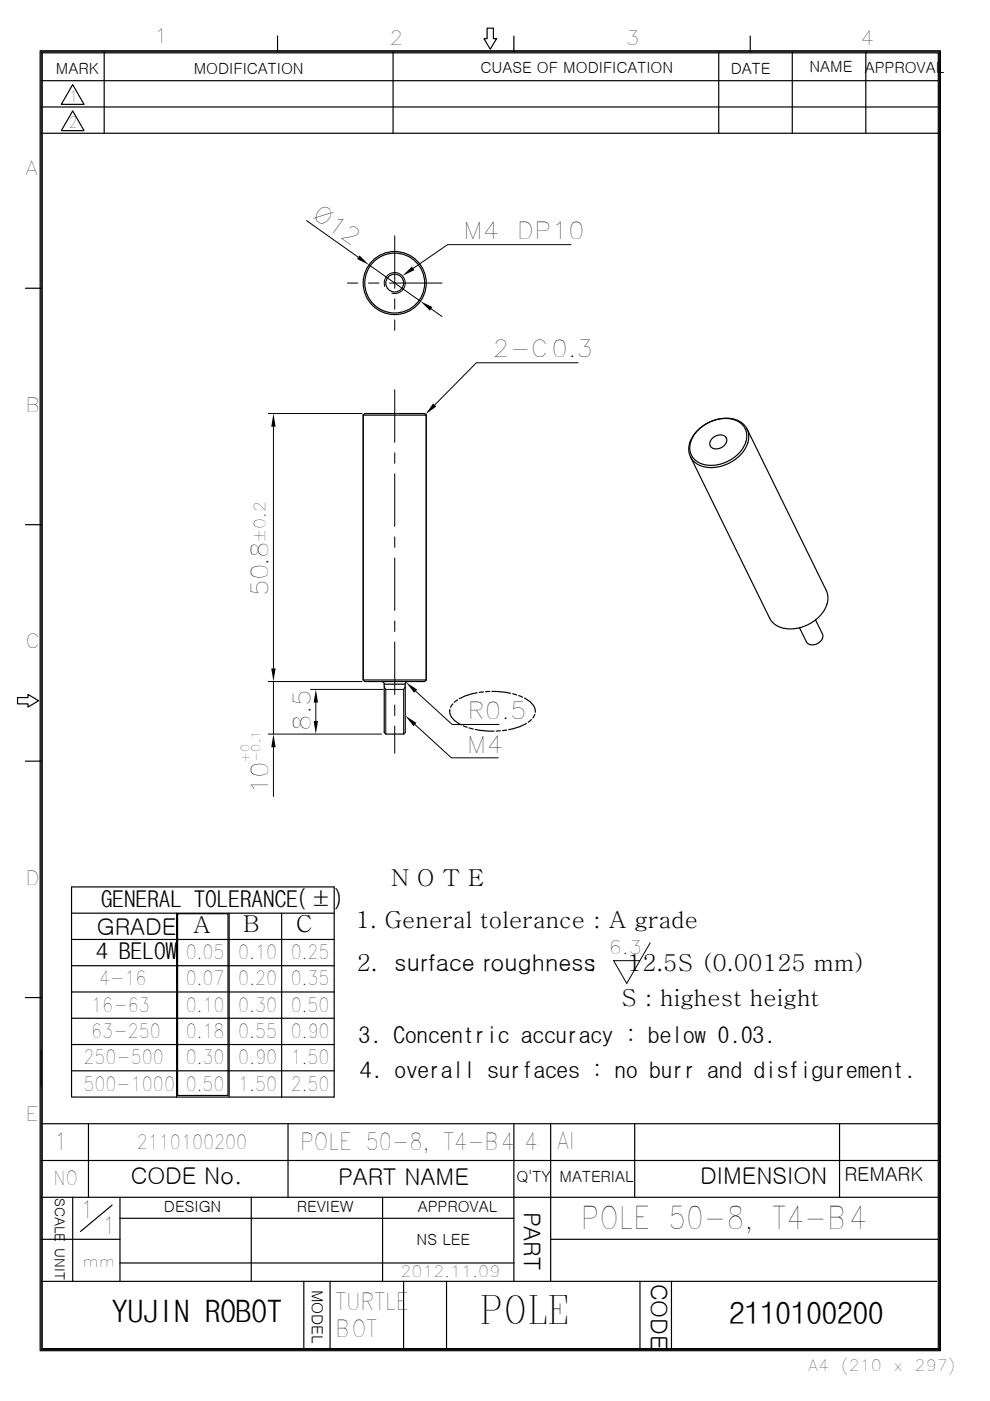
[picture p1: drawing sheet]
<svg xmlns="http://www.w3.org/2000/svg" width="210mm" height="297mm" viewBox="0 0 210 297" stroke-linecap="round" stroke-linejoin="round" font-family="sans-serif">
<g fill="none" stroke="#000" stroke-width=".21">
<path d="M65 46.8l11 7.7M78.3 56.1l10.9 7.8M121.1 51.9h-26.2l-7.3 5M81.6 60.7a2.23 2.23 0 0 1 1.8-2.9 2.23 2.23 0 0 1 2.5 2.4 2.23 2.23 0 0 1-2.8 2M91.4 65.5l2.3 1.6M122.6 76.9h-21.6l-8.8 9M56.9 87.7h19.9M58 90.5v51.2M56.9 144.5h19.9M56.9 155.6h24M58 144.5v11.1M58 158.4v10.5"/>
<path d="M65.9 146.2h15.4M67 149v3.9M81.5 145.6l.3 .6v9.4M81.8 146.2h3.8M85.6 146.2v9.4M85.9 145.6l-.3 .6M88 153.6l7.7 7.1h10M88.2 146.5l7.7 7.1h10M137.9 199.9l-5 8.6-2.8-4.8h5.6"/>
</g>
<path d="M76.3 54.2l2 1.9-2.6-1.2zM85.3 58.5l2.1-2 .5 .8zM89.2 63.9l2.5 1.2-.5 .8zM58 87.7l.5 2.8h-1zM91.9 85.5l.6 .7-2.3 1.7zM58 155.6l.5 2.8h-1zM57.5 141.7h1l-.5 2.8zM67 146.2l.5 2.8h-1zM66.5 152.9h1l-.5 2.7zM85.9 151.7l2.4 1.6-.6 .7zM86.1 144.7l2.4 1.5-.6 .7z" fill="#000"/>
<g fill="none" stroke="#000" stroke-width=".25">
<path d="M8.5 10.8h191v275.6h-191zM8.7 17.1h190.5M8.7 11h190.5v275.2h-190.5zM9 11.2h190v274.7h-190zM15.4 17.9l2.4 4.2h-4.8zM22.1 11v17.3M58.9 7.6v3.4M83.4 11v17.3M103.3 6h1.4v2.2h.6l-1.3 2.2-1.4-2.2h.7zM109 7.6v3.4M152.4 11v17.3M159.1 7.6v3.4"/>
<path d="M168 11v17.3M183.6 11v17.3M8.7 28.3h190.5M8.7 22.7h190.5M15.4 23.5l2.4 4.2h-4.8zM5.4 61.1h3.3M77 88v56.2h13.4M77 88h13.4M77 88v56.2l.4 .3h12.7l.3-.3M77 88l.4-.3h12.7l.3 .3M90.4 88v56.2M148.1 91.1a7.6 7.6 0 0 1 8.5-1.7 3.8 3.8 0 0 1 .8 5.8 7.6 7.6 0 0 1-9.4 2.7 3.8 3.8 0 0 1-.7-5.8z"/>
<path d="M151 93a1.85 1.85 0 0 1 3.1 .1 2.06 2.06 0 0 1-1.2 1.8 2.06 2.06 0 0 1-2.2-.3 1.31 1.31 0 0 1 .3-1.6zM158.5 91a5.2 5.2 0 0 0-6.2-2.1 7.8 7.8 0 0 0-6.2 6v1l.4 .9M158.5 91a5.4 5.4 0 0 1-2.5 6.3 7.6 7.6 0 0 1-8.4 .9l-.7-.7-.4-.7M158.5 91l16.7 34.2a5.4 5.4 0 0 1-2.4 6.3 7.6 7.6 0 0 1-8.4 .9l-.7-.7-.5-.6-16.7-34.3M5.4 111.2h3.3M173 131.4l1.4 3a2.06 2.06 0 0 1-2.3 2.3l-.7-.2-.3-.3-1.5-3.1M3.7 147.9h2.2v-.7l2.3 1.4-2.3 1.3v-.7h-2.2zM80.9 144.5l.5 .3 .1 .3M81.5 145.1v10.2l.3 .3h3.8l.3-.3v-10.2M81.5 145.1h4.4M86.5 144.5l-.3 .1-.3 .5M5.4 161.4h3.3"/>
<path d="M15.2 188h55.7v44.6h-55.7zM15.2 199.2h55.7M15.2 193.6h55.7M37.5 193.6v39M37.7 193.7h10.7v38.6h-10.7zM37.7 193.7h.1M48.6 193.6v39M59.7 193.6v39M5.4 211.5h3.3M15.2 215.9h55.7M15.2 210.3h55.7M15.2 204.8h55.7"/>
<path d="M8.7 238.2h190.5M8.7 222.7v7.7M15.2 227h55.7M15.2 221.5h55.7M18.8 238.2v15.6M61.1 238.2v15.6M109 238.2v33.5M116.8 238.2v33.5M134.6 238.2v15.6M178.1 238.2v15.6M8.7 246h190.5M8.7 253.8h190.5"/>
<path d="M15.4 253.8v17.9M23.8 255.5l-6.7 5.6M25.4 258.3h83.6M25.4 253.8v17.9M53.3 253.8v17.9M81.1 253.8v17.9M8.7 271.7h190M8.7 262.8h16.7M25.4 267.8h83.6M64.4 271.7v14.5M70 271.7v14.5M85.6 271.7v14.5"/>
<path d="M94.7 271.7v14.5M116.8 262.8h82.4M135.7 271.7v14.5M142.4 271.7v14.5"/>
<circle cx="83.7" cy="60" r="6.4"/>
<circle cx="83.7" cy="60" r="6.7"/>
<circle cx="83.7" cy="60" r="1.89"/>
</g>
<path d="M83.7 50v20M93.7 60h-20M83.7 82.6v77.1" fill="none" stroke="#000" stroke-width=".21" stroke-dasharray="11.1 2.2 2.2 2.2"/>
<path d="M95.4 150.8a4.1 4.1 0 0 0 3.1 3.2 17.3 17.3 0 0 0 12.8-.4 3 3 0 0 0 2.1-3.4 5.7 5.7 0 0 0-4-2.9 17.2 17.2 0 0 0-11.8 .7 3.7 3.7 0 0 0-2.2 2.8" fill="none" stroke="#000" stroke-width=".25" stroke-dasharray="4 .4 .9 .4 .9 .4"/>
<text font-size="8.2" x="101.7" y="280.8">POLE</text>
<g font-size="6.6">
<text x="123.2" y="260.5">POLE 50-8, T4-B4</text>
<text x="23.8" y="280.4">YUJIN ROBOT</text>
<text x="154.7" y="280.7">2110100200</text>
</g>
<g font-size="4.9">
<text x="66" y="46.1" transform="rotate(35 66 46.1)">Ø12</text>
<text x="98.2" y="50.7">M4</text>
<text x="109.6" y="50.7">DP10</text>
<text x="104.5" y="75.8">2-C0.3</text>
<text x="56.9" y="126.5" transform="rotate(-90 56.9 126.5)">50.8</text>
<text x="65.9" y="154.9" transform="rotate(-90 65.9 154.9)">8.5</text>
<text x="99.2" y="152.4">R0.5</text>
<text x="99" y="159.6">M4</text>
<text x="56.9" y="168.4" transform="rotate(-90 56.9 168.4)">10</text>
<text x="83" y="187.9">N O T E</text>
<text x="21.4" y="192.4">GENERAL TOLERANCE(±)</text>
<text x="40.9" y="197.8">A</text>
<text x="51.6" y="197.6">B</text>
<text x="62.8" y="197.5">C</text>
<text x="75.5" y="196.9">1. General tolerance : A grade</text>
<text x="20.4" y="203.4">4 BELOW</text>
<text x="20.6" y="198.1">GRADE</text>
<text x="75.6" y="205.9">2.</text>
<text x="83.7" y="205.9">surface roughness:</text>
<text x="133.1" y="205.9">12.5S (0.00125 mm)</text>
<text x="131.8" y="213.3">S : highest height</text>
<text x="76.1" y="221.1">3. Concentric accuracy : below 0.03.</text>
<text x="76.3" y="228.5">4. overall surfaces : no burr and disfigurement.</text>
<text x="11.5" y="243.8">1</text>
<text x="63.6" y="243.8">POLE 50-8, T4-B4</text>
<text x="111.2" y="243.8">4</text>
<text x="118.2" y="243.7">Al</text>
<text x="27.7" y="251.1">CODE No.</text>
<text x="71.7" y="251.2">PART NAME</text>
<text x="148.5" y="251.1">DIMENSION</text>
<text x="111.1" y="256.9" transform="rotate(90 111.1 256.9)">PART</text>
<text x="17.1" y="258.3">1</text>
<text x="21.8" y="261.6">1</text>
<text x="138" y="272.2" transform="rotate(90 138 272.2)">CODE</text>
<text x="71.1" y="277.8">TURTLE</text>
<text x="71.1" y="283.4">BOT</text>
</g>
<g font-size="4.1">
<text x="32.7" y="9">1</text>
<text x="82.6" y="9.6">2</text>
<text x="132.7" y="9.6">3</text>
<text x="182.5" y="9.6">4</text>
<text x="5.4" y="37.2">A</text>
<text x="5.4" y="87.3">B</text>
<text x="5.4" y="137.4">C</text>
<text x="5.4" y="187.6">D</text>
<text x="39.4" y="203.4">0.05</text>
<text x="50.5" y="203.4">0.10</text>
<text x="61.7" y="203.4">0.25</text>
<text x="21" y="208.9">4-16</text>
<text x="39.4" y="208.9">0.07</text>
<text x="50.5" y="208.9">0.20</text>
<text x="61.7" y="208.9">0.35</text>
<text x="19.4" y="214.5">16-63</text>
<text x="39.4" y="214.5">0.10</text>
<text x="50.5" y="214.5">0.30</text>
<text x="61.7" y="214.5">0.50</text>
<text x="19.4" y="220.1">63-250</text>
<text x="39.4" y="220.1">0.18</text>
<text x="50.5" y="220.1">0.55</text>
<text x="61.7" y="220.1">0.90</text>
<text x="17.7" y="225.6">250-500</text>
<text x="39.4" y="225.6">0.30</text>
<text x="50.5" y="225.6">0.90</text>
<text x="61.7" y="225.6">1.50</text>
<text x="17.7" y="231.2">500-1000</text>
<text x="39.4" y="231.2">0.50</text>
<text x="50.5" y="231.2">1.50</text>
<text x="61.7" y="231.2">2.50</text>
<text x="5.4" y="237.7">E</text>
<text x="29" y="243.7">2110100200</text>
<text x="11.4" y="251.3">NO</text>
<text x="179.1" y="250.5">REMARK</text>
</g>
<text font-size="3.9" x="129.1" y="202.2">6.3</text>
<g font-size="3.3">
<text x="11.9" y="15.6">MARK</text>
<text x="41.1" y="15.7">MODIFICATION</text>
<text x="101.9" y="15.4">CUASE OF MODIFICATION</text>
<text x="155" y="15.6">DATE</text>
<text x="171.7" y="15.4">NAME</text>
<text x="183.4" y="15.5">APPROVAL</text>
<text x="14.7" y="21.6">1</text>
<text x="14.6" y="27.1">2</text>
<text x="56.3" y="115.1" transform="rotate(-90 56.3 115.1)">±0.2</text>
<text x="109.5" y="250.7">Q'TY</text>
<text x="118.7" y="250.7">MATERIAL</text>
<text x="34.8" y="256.9">DESIGN</text>
<text x="62.9" y="256.9">REVIEW</text>
<text x="88.6" y="256.9">APPROVAL</text>
<text x="17.5" y="268.5">mm</text>
<text x="88.4" y="264">NS LEE</text>
<text x="66.1" y="273.5" transform="rotate(90 66.1 273.5)">MODEL</text>
<text x="84.9" y="270.8">2012.11.09</text>
<text x="171.4" y="290.6">A4</text>
<text x="178.4" y="290.6">(210</text>
<text x="189.5" y="290.6">x</text>
<text x="194" y="290.6">297)</text>
</g>
<g font-size="2.9">
<text x="11.7" y="254" transform="rotate(90 11.7 254)">SCALE</text>
<text x="11.7" y="264.7" transform="rotate(90 11.7 264.7)">UNIT</text>
</g>
<g font-size="2.5">
<text x="52.9" y="161.7" transform="rotate(-90 52.9 161.7)">+0</text>
<text x="55.2" y="161.6" transform="rotate(-90 55.2 161.6)">-0.1</text>
</g>
</svg>
